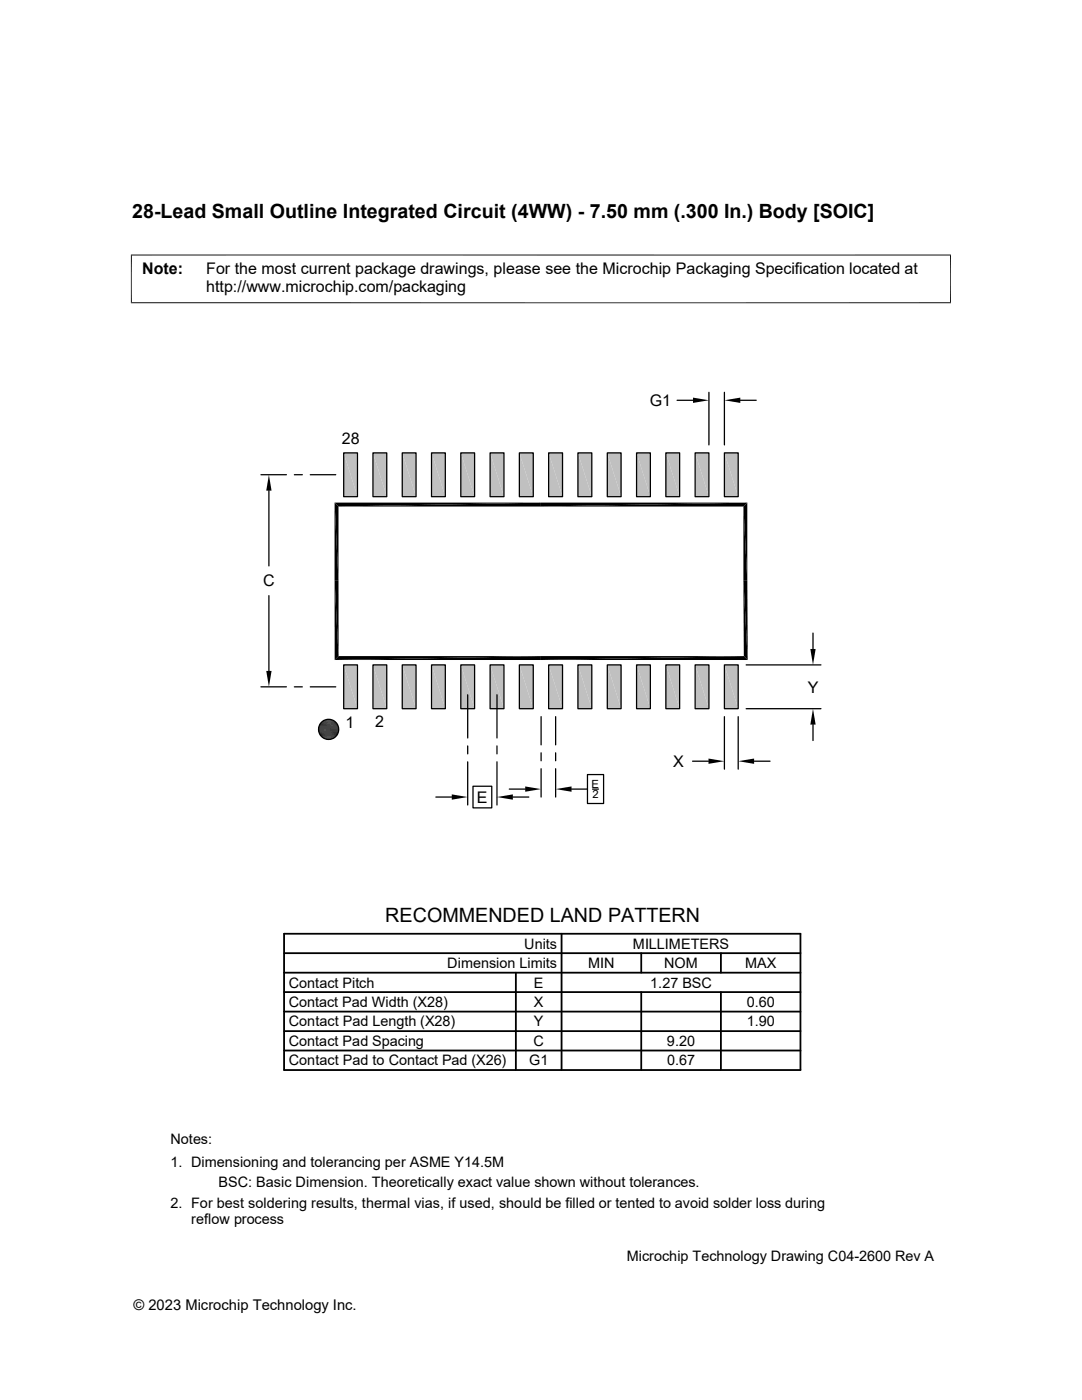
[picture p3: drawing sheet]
<svg xmlns="http://www.w3.org/2000/svg" width="216mm" height="279mm" viewBox="0 0 216 279" stroke-linecap="round" stroke-linejoin="round" font-family="sans-serif">
<g fill="#c0c0c0">
<path d="M68.6 90.4l2.7 8.7h-2.7z"/>
<path d="M68.6 90.4h2.7v8.7z"/>
<path d="M68.6 132.7l2.7 8.7h-2.7z"/>
<path d="M68.6 132.7h2.7v8.7z"/>
<path d="M74.4 132.7l2.8 8.7h-2.8z"/>
<path d="M74.4 132.7h2.8v8.7z"/>
<path d="M80.3 132.7l2.7 8.7h-2.7z"/>
<path d="M80.3 132.7h2.7v8.7z"/>
<path d="M86.1 132.7l2.8 8.7h-2.8z"/>
<path d="M86.1 132.7h2.8v8.7z"/>
<path d="M91.9 132.7l2.8 8.7h-2.8z"/>
<path d="M91.9 132.7h2.8v8.7z"/>
<path d="M97.8 132.7l2.8 8.7h-2.8z"/>
<path d="M97.8 132.7h2.8v8.7z"/>
<path d="M103.6 132.7l2.8 8.7h-2.8z"/>
<path d="M103.6 132.7h2.8v8.7z"/>
<path d="M109.5 132.7l2.7 8.7h-2.7z"/>
<path d="M109.5 132.7h2.7v8.7z"/>
<path d="M115.3 132.7l2.8 8.7h-2.8z"/>
<path d="M115.3 132.7h2.8v8.7z"/>
<path d="M121.2 132.7l2.7 8.7h-2.7z"/>
<path d="M121.2 132.7h2.7v8.7z"/>
<path d="M127 132.7l2.8 8.7h-2.8z"/>
<path d="M127 132.7h2.8v8.7z"/>
<path d="M132.9 132.7l2.7 8.7h-2.7z"/>
<path d="M132.9 132.7h2.7v8.7z"/>
<path d="M138.7 132.7l2.8 8.7h-2.8z"/>
<path d="M138.7 132.7h2.8v8.7z"/>
<path d="M144.5 132.7l2.8 8.7h-2.8z"/>
<path d="M144.5 132.7h2.8v8.7z"/>
<path d="M144.5 90.4l2.8 8.7h-2.8z"/>
<path d="M144.5 90.4h2.8v8.7z"/>
<path d="M138.7 90.4l2.8 8.7h-2.8z"/>
<path d="M138.7 90.4h2.8v8.7z"/>
<path d="M132.9 90.4l2.7 8.7h-2.7z"/>
<path d="M132.9 90.4h2.7v8.7z"/>
<path d="M127 90.4l2.8 8.7h-2.8z"/>
<path d="M127 90.4h2.8v8.7z"/>
<path d="M121.2 90.4l2.7 8.7h-2.7z"/>
<path d="M121.2 90.4h2.7v8.7z"/>
<path d="M115.3 90.4l2.8 8.7h-2.8z"/>
<path d="M115.3 90.4h2.8v8.7z"/>
<path d="M109.5 90.4l2.7 8.7h-2.7z"/>
<path d="M109.5 90.4h2.7v8.7z"/>
<path d="M103.6 90.4l2.8 8.7h-2.8z"/>
<path d="M103.6 90.4h2.8v8.7z"/>
<path d="M97.8 90.4l2.8 8.7h-2.8z"/>
<path d="M97.8 90.4h2.8v8.7z"/>
<path d="M91.9 90.4l2.8 8.7h-2.8z"/>
<path d="M91.9 90.4h2.8v8.7z"/>
<path d="M86.1 90.4l2.8 8.7h-2.8z"/>
<path d="M86.1 90.4h2.8v8.7z"/>
<path d="M80.3 90.4l2.7 8.7h-2.7z"/>
<path d="M80.3 90.4h2.7v8.7z"/>
<path d="M74.4 90.4l2.8 8.7h-2.8z"/>
<path d="M74.4 90.4h2.8v8.7z"/>
</g>
<g fill="none" stroke="#000" stroke-width=".25">
<path d="M135.1 79.9h3.2M141.5 78.3v10.5M144.5 78.3v10.5M147.7 79.9h3.2M52.1 94.7h5M53.7 97.9v15M58.7 94.7h1.6M61.9 94.7h5.1M68.6 90.4h2.7v8.7h-2.7zM74.4 90.4h2.8v8.7h-2.8zM80.3 90.4h2.7v8.7h-2.7zM86.1 90.4h2.8v8.7h-2.8z"/>
<path d="M91.9 90.4h2.8v8.7h-2.8zM97.8 90.4h2.8v8.7h-2.8zM103.6 90.4h2.8v8.7h-2.8zM109.5 90.4h2.7v8.7h-2.7zM115.3 90.4h2.8v8.7h-2.8zM121.2 90.4h2.7v8.7h-2.7zM127 90.4h2.8v8.7h-2.8zM132.9 90.4h2.7v8.7h-2.7zM138.7 90.4h2.8v8.7h-2.8zM144.5 90.4h2.8v8.7h-2.8zM53.7 118.9v15M52.1 137.1h5"/>
<path d="M58.7 137.1h1.6M61.9 137.1h5.1M68.6 132.7h2.7v8.7h-2.7zM74.4 132.7h2.8v8.7h-2.8zM80.3 132.7h2.7v8.7h-2.7zM86.1 132.7h2.8v8.7h-2.8zM91.9 132.7h2.8v8.7h-2.8zM93.3 138.7v8.6M97.8 132.7h2.8v8.7h-2.8zM99.2 138.7v8.6M103.6 132.7h2.8v8.7h-2.8zM109.5 132.7h2.7v8.7h-2.7z"/>
<path d="M115.3 132.7h2.8v8.7h-2.8zM121.2 132.7h2.7v8.7h-2.7zM127 132.7h2.8v8.7h-2.8zM132.9 132.7h2.7v8.7h-2.7zM138.7 132.7h2.8v8.7h-2.8zM144.5 132.7h2.8v8.7h-2.8zM148.9 132.7h14.9M162.2 126.3v3.2M87 159.1h3.1M93.3 148.9v1.6M93.3 152v8.7M94.4 156.9h3.7v4.3h-3.7z"/>
<path d="M99.2 148.9v1.6M99.2 152v8.7M101.6 157.5h3.2M102.3 159.1h3.2M108 143v5.7M108 150.2v1.6M108 153.4v5.7M110.9 143v5.7M110.9 150.2v1.6M110.9 153.4v5.7M114 157.5h3.2M117.2 154.6h3.2v5.8h-3.2z"/>
<path d="M118.2 157.5h1.2M138.2 151.9h3.2M144.5 143v10.5M147.3 143v10.5M148.9 141.4h14.9M150.5 151.9h3.1M162.2 144.6v3.2"/>
<circle cx="65.6" cy="145.6" r="2.01"/>
</g>
<g fill="none" stroke="#000" stroke-width=".36">
<path d="M56.7 190.2h103M56.7 186.4h103v27.2h-103zM56.7 194.1h103M56.7 198h103M102.9 194.1v19.5M112.1 186.4v27.2M128 190.2v3.9M128 198v15.6M143.8 190.2v3.9M143.8 198v15.6M56.7 201.9h103M56.7 205.8h103"/>
<path d="M56.7 209.7h103"/>
</g>
<g fill="#000">
<path d="M138.3 79.4l3.2 .5-3.2 .5zM144.5 79.9l3.2-.5v1zM53.7 94.7l.5 3.2h-1.1zM66.8 100.3l.7 15.6h-.7zM66.8 100.3l.7 .8v14.8zM107.9 100.3h41.2l-41.2 .8zM107.9 101.1l41.2-.8-.8 .8zM67.5 101.1l40.4-.8v.8zM66.8 100.3h41.1l-40.4 .8zM148.3 101.1l.8 14.8h-.8zM148.3 101.1l.8-.8v15.6zM53.1 133.9h1.1l-.5 3.2z"/>
<path d="M66.8 115.9l.8 15-.8 .8zM66.8 115.9h.7l.1 15zM107.9 130.9h40.5l-40.5 .8zM107.9 131.7l40.5-.8 .8 .8zM66.8 131.7l41.1-.8v.8zM66.8 131.7l.8-.8h40.3zM148.3 115.9l.9 15.8-.8-.8zM148.3 115.9h.8l.1 15.8zM161.7 129.5h1.1l-.6 3.2zM64.6 147.3l1.8 .1zM64.7 143.7l1.9 .1zM64.7 147.4l1.5 .1z"/>
<path d="M64.7 147.4h1.7zM64.7 143.7h1.7zM64.9 143.7h1.5zM64.9 147.5l1.2 .1zM64.9 147.5h1.3zM64.9 143.7h1.3zM65.1 143.6l1.1 .1zM65.1 147.6h.7zM65.1 147.6h1zM65.1 143.6h1zM65.3 143.6h.8zM65.3 147.6h.5z"/>
<path d="M65.3 143.6h.5zM90.1 158.5l3.2 .6-3.2 .5zM99.2 159.1l3.1-.6v1.1zM104.8 157l3.2 .5-3.2 .5zM110.9 157.5l3.1-.5v1zM141.4 151.4l3.1 .5-3.1 .5zM147.3 151.9l3.2-.5v1zM162.2 141.4l.6 3.2h-1.1z"/>
</g>
<g fill="none" stroke="#000" stroke-width=".2">
<path d="M26.1 50.9h163.7M26.2 50.8v9.7M189.7 50.8v9.7M26.1 60.4h163.7M63.5 145.5h4.1M63.5 145.7h4.1M63.5 145.3h4.1M63.6 145.1h4M63.6 146.1h4M63.6 144.9h3.9M63.6 146.2h3.9M63.7 146.4h3.8"/>
<path d="M63.7 144.7h3.8M63.8 146.6h3.6M63.8 144.5h3.6M63.9 146.7h3.4M63.9 144.4h3.4M64 144.2h3.2M64 146.9h3.2M64.1 147h2.9M64.1 144.1h2.9M64.2 144h2.7M64.2 147.2h2.7M64.4 143.9h2.4"/>
<path d="M64.4 147.3h2.4M64.6 143.8h2M64.6 147.4h2"/>
</g>
<path d="M63.5 145.9h4.1" fill="none" stroke="#000" stroke-width=".21"/>
<g font-size="3.9">
<text x="26.4" y="43.5">28-Lead Small Outline Integrated Circuit (4WW) - 7.50 mm (.300 In.) Body [SOIC]</text>
<text x="76.9" y="184.1">RECOMMENDED LAND PATTERN</text>
</g>
<g font-size="3.2">
<text x="28.4" y="54.7">Note:</text>
<text x="41.1" y="58.3">http://www.microchip.com/packaging</text>
<text x="41.1" y="54.7">For the most current package drawings, please see the Microchip Packaging Specification located at</text>
<text x="129.6" y="81">G1</text>
<text x="68.2" y="88.6">28</text>
<text x="52.5" y="117">C</text>
<text x="161.2" y="138.2">Y</text>
<text x="69" y="145.2">1</text>
<text x="74.9" y="145.2">2</text>
<text x="134.3" y="153.1">X</text>
<text x="95.1" y="160.2">E</text>
</g>
<g font-size="2.9">
<text x="104.6" y="189.3">Units</text>
<text x="126.3" y="189.3">MILLIMETERS</text>
<text x="57.6" y="197.1">Contact Pitch</text>
<text x="89.3" y="193.2">Dimension Limits</text>
<text x="106.6" y="197.1">E</text>
<text x="117.4" y="193.2">MIN</text>
<text x="129.8" y="197.1">1.27 BSC</text>
<text x="132.5" y="193.2">NOM</text>
<text x="148.7" y="193.2">MAX</text>
<text x="57.6" y="201">Contact Pad Width (X28)</text>
<text x="106.6" y="201">X</text>
<text x="149" y="201">0.60</text>
<text x="57.6" y="204.9">Contact Pad Length (X28)</text>
<text x="57.6" y="208.7">Contact Pad Spacing</text>
<text x="106.5" y="208.7">C</text>
<text x="106.6" y="204.9">Y</text>
<text x="133.1" y="208.7">9.20</text>
<text x="149" y="204.9">1.90</text>
<text x="57.6" y="212.6">Contact Pad to Contact Pad (X26)</text>
<text x="105.6" y="212.6">G1</text>
<text x="133.1" y="212.6">0.67</text>
<text x="34" y="228.3">Notes:</text>
<text x="34" y="232.9">1. Dimensioning and tolerancing per ASME Y14.5M</text>
<text x="43.6" y="237">BSC: Basic Dimension. Theoretically exact value shown without tolerances.</text>
<text x="34" y="241">2. For best soldering results, thermal vias, if used, should be filled or tented to avoid solder loss during</text>
<text x="38.1" y="244.3">reflow process</text>
<text x="125.1" y="251.7">Microchip Technology Drawing C04-2600 Rev A</text>
<text x="26.6" y="261.3">© 2023 Microchip Technology Inc.</text>
</g>
<g font-size="2.2">
<text x="118" y="157.2">E</text>
<text x="118.2" y="159.3">2</text>
</g>
</svg>
